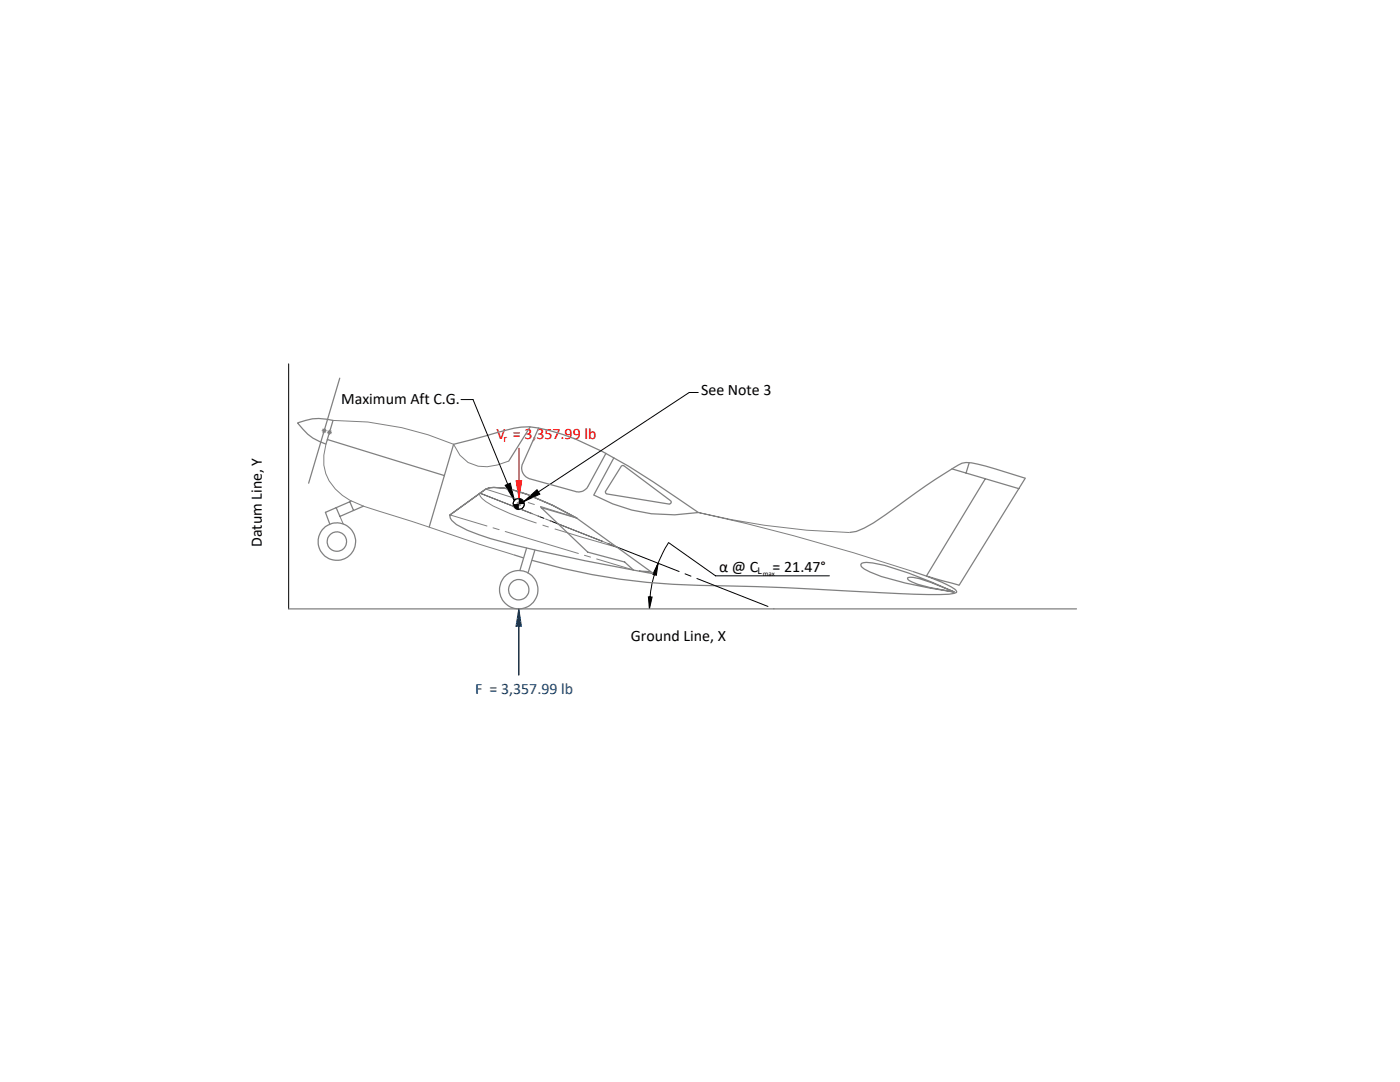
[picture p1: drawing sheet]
<svg xmlns="http://www.w3.org/2000/svg" width="279mm" height="216mm" viewBox="0 0 279 216" stroke-linecap="round" stroke-linejoin="round" font-family="sans-serif">
<g fill="none" stroke="#000" stroke-width=".2">
<path d="M57.6 72.6v48.9M92 79.7h2.4l8.3 20.2M139.3 78.3h-1.8l-33 21.8M100.8 96.8l1-.4 .9 3.5zM103.5 99.4a1.14 1.14 0 0 0-1.1 1.2M104.5 100.1l2.7-2.4 .5 .9zM104.6 100.6a1.14 1.14 0 0 1-1.1 1.1M129.4 119.1h.7l-.5 2.4zM131.3 112.4l-.3 2.4-.7-.2zM131.3 112.4l-.2 .7a25.9 25.9 0 0 0-1.5 8.4M131.3 112.4l1.2-2.6 .9-1.5 9.4 6.6h22.7M103.5 121.5v13.2"/>
<circle cx="103.5" cy="100.6" r="1.11"/>
</g>
<g fill="none" stroke="#808080" stroke-width=".2">
<path d="M64.2 85.9h1M64.3 85.6l.8 .7M64.7 85.4v1M65.1 88.6a9 9 0 0 0 4.7 11.2l2.8 1.2 9.7 3.1 13.3 4.5 6.9 2.1M65.1 85.6l-.8 .7M65.3 86.3h1M65.4 85.9l.7 .7M65.8 85.8v.9M66.1 85.9l-.7 .7M66.5 83.9a60.1 60.1 0 0 1 24 4.8 6.7 6.7 0 0 0 8.8 4.1l2.2-.8M70.1 100l-.3 .1M67.8 103l.7 1.6"/>
<path d="M103 100.6h1M103.2 100.2l.7 .7M103.5 100v1.1M103.9 100.2l-.7 .7M169.5 106.3a144.1 144.1 0 0 1-30.1-4 423.8 423.8 0 0 1 42.7 11.7"/>
</g>
<path d="M103 96h1.1l-.5 3.4zM103.6 89.4v10" fill="none" stroke="#f00" stroke-width=".2"/>
<path d="M103.5 121.5l.6 3.5h-1.1zM103.5 121.5v13.2" fill="none" stroke="#004080" stroke-width=".2"/>
<g fill="none" stroke="#808080" stroke-width=".25">
<path d="M67.8 75.5l-6.2 20.9M59.4 84.4a10.5 10.5 0 0 1 7.1-.5l-1.4 4.7a10.4 10.4 0 0 1-5.7-4.2zM65.3 87.7l23.4 7.2M105.8 85.2l-4.3 6.8M107.5 85.4l-3.2 7.1a2.21 2.21 0 0 0 1.4 3l9.2 2.6a2.1 2.1 0 0 0 2.5-1.1l3.5-6.5M122.5 91.3l-4 7.5a31.8 31.8 0 0 0 20.9 3.5 197.7 197.7 0 0 0-19.1-12.2 42.6 42.6 0 0 0-14.6-4.9 20.6 20.6 0 0 0-6.5 1.1l-8.7 2.4-4.8 16.5M124.1 93h.4l9.3 6.9a.38 .38 0 0 1 .1 .4 .38 .38 0 0 1-.4 .3l-12.4-2a.4 .4 0 0 1-.2-.6zM190 93.6l13.3 3.9M193.4 92.3l-.6 2.1M196.6 95.5l-11.7 19.4 6.5 1.9 13.2-21.4-5.9-1.8a23.8 23.8 0 0 0-5.9-1.3 9.8 9.8 0 0 0-4.1 2.1l-7.6 5.2a75.1 75.1 0 0 1-8.6 5.8l-1.6 .6-1.4 .3M70.6 101.8l-.8-1.7-4.9 2.1 .9 2.4M72.5 101l-4.7 2-.7-1.7"/>
<path d="M89.8 102.8l7.1-5.2 .8-.3a15.9 15.9 0 0 1 7.6 1.4l5 2.1 4.8 2.6M89.8 102.8l.1 .6 .3 .5 .9 .8a43.5 43.5 0 0 0 11.4 4 461.4 461.4 0 0 0 27.9 5.8l-15.3-11.1M89.8 102.8l-.1 .2M102.5 110.7l2 .6M105.1 109.4l-1.3 4.4M106.1 111.8a132.7 132.7 0 0 0 38.9 5.1l11.7 .4 25.7 1.3a40.8 40.8 0 0 0 8.1-.2l.4-.2v-.2a3.1 3.1 0 0 0-1.9-1.3l-3.9-1.7-3-1M106.8 109.7l-1.4 4.6M115.1 103.4l-7.1-2.1 9.3 8.9 7.4 1.9 1.7 1.7M127.5 113.9l2.4 .2M190.4 118.1a73.4 73.4 0 0 0-16.3-5.8h-1.8l-.5 .3v.3l.7 .7 3.4 1.4 4.8 1.3 9.7 1.8M190.4 118.1l-4.6-1.9a8.3 8.3 0 0 0-4.4-1l-.3 .2 .1 .1a3.1 3.1 0 0 0 2 1.1l2.4 .6 4.8 .9M190.4 118.1h.1"/>
<path d="M57.6 121.5h157.2"/>
<circle cx="67.2" cy="108.1" r="1.94"/>
<circle cx="67.2" cy="108.1" r="3.7"/>
<circle cx="103.5" cy="117.7" r="2.04"/>
<circle cx="103.5" cy="117.7" r="3.8"/>
</g>
<path d="M95.6 98.5a4.4 4.4 0 0 0 2.8 2.4 113.5 113.5 0 0 0 17.7 6.3l7.2 2" fill="none" stroke="#808080" stroke-width=".2" stroke-dasharray="15.2 1.3 1.3 1.3" stroke-dashoffset="2.1" stroke-linecap="butt"/>
<path d="M95.8 98.4l-.1 .1" fill="none" stroke="#808080" stroke-width=".2" stroke-dasharray="15.2 1.3 1.3 1.3" stroke-linecap="butt"/>
<path d="M95.8 98.4l24.3 9.6" fill="none" stroke="#000" stroke-width=".2" stroke-dasharray="15.2 1.3 1.3 1.3" stroke-dashoffset="4.1"/>
<path d="M120.1 108l34.4 13.5" fill="none" stroke="#000" stroke-width=".2" stroke-dasharray="15.2 1.3 1.3 1.3" stroke-dashoffset="-1.3"/>
<path d="M123.3 109.2h.1" fill="none" stroke="#808080" stroke-width=".2" stroke-dasharray="15.2 1.3 1.3 1.3"/>
<path d="M115.1 103.4l-18.2-5.8" fill="none" stroke="#808080" stroke-width=".2" stroke-dasharray="15.2 1.3 1.3 1.3" stroke-dashoffset="7.6"/>
<path d="M126.5 113.8l-36.7-11.1" fill="none" stroke="#808080" stroke-width=".2" stroke-dasharray="15.2 1.3 1.3 1.3" stroke-dashoffset="7.5"/>
<path d="M123.2 109.2l-27.4-10.8" fill="none" stroke="#808080" stroke-width=".2" stroke-dasharray="15.2 1.3 1.3 1.3" stroke-dashoffset="2.4"/>
<g fill="#000">
<path d="M102.4 100.6a1.14 1.14 0 0 0 1.1 1.1v-1.1zM103.5 99.4v1.2h1.1a1.14 1.14 0 0 0-1.1-1.2zM100.8 96.8l1-.4 .9 3.5zM104.5 100.1l2.7-2.4 .5 .9z"/>
<path d="M131.3 112.4l-.3 2.4-.7-.2zM129.4 119.1h.7l-.5 2.4z"/>
</g>
<path d="M103 96h1.1l-.5 3.4z" fill="#f00"/>
<path d="M103.5 121.5l.6 3.5h-1.1z" fill="#004080"/>
<g font-size="3.2">
<text x="68.1" y="80.6">Maximum Aft C.G.</text>
<text x="139.9" y="78.9">See Note 3</text>
<text x="52.2" y="109.2" transform="rotate(-90 52.2 109.2)">Datum Line, Y</text>
<text x="143.6" y="114.1">α @ C</text>
<text x="154.2" y="114.1">= 21.47°</text>
<text x="125.9" y="127.8">Ground Line, X</text>
</g>
<text font-size="3.2" fill="#f00" x="99.1" y="87.7">V = 3,357.99 lb</text>
<text font-size="3.2" fill="#004080" x="94.8" y="138.5">F = 3,357.99 lb</text>
<text font-size="2.1" fill="#f00" x="100.5" y="88.2">r</text>
<text font-size="2.1" x="151.2" y="114.5">L</text>
<text font-size="1.4" x="152.2" y="115">max</text>
</svg>
